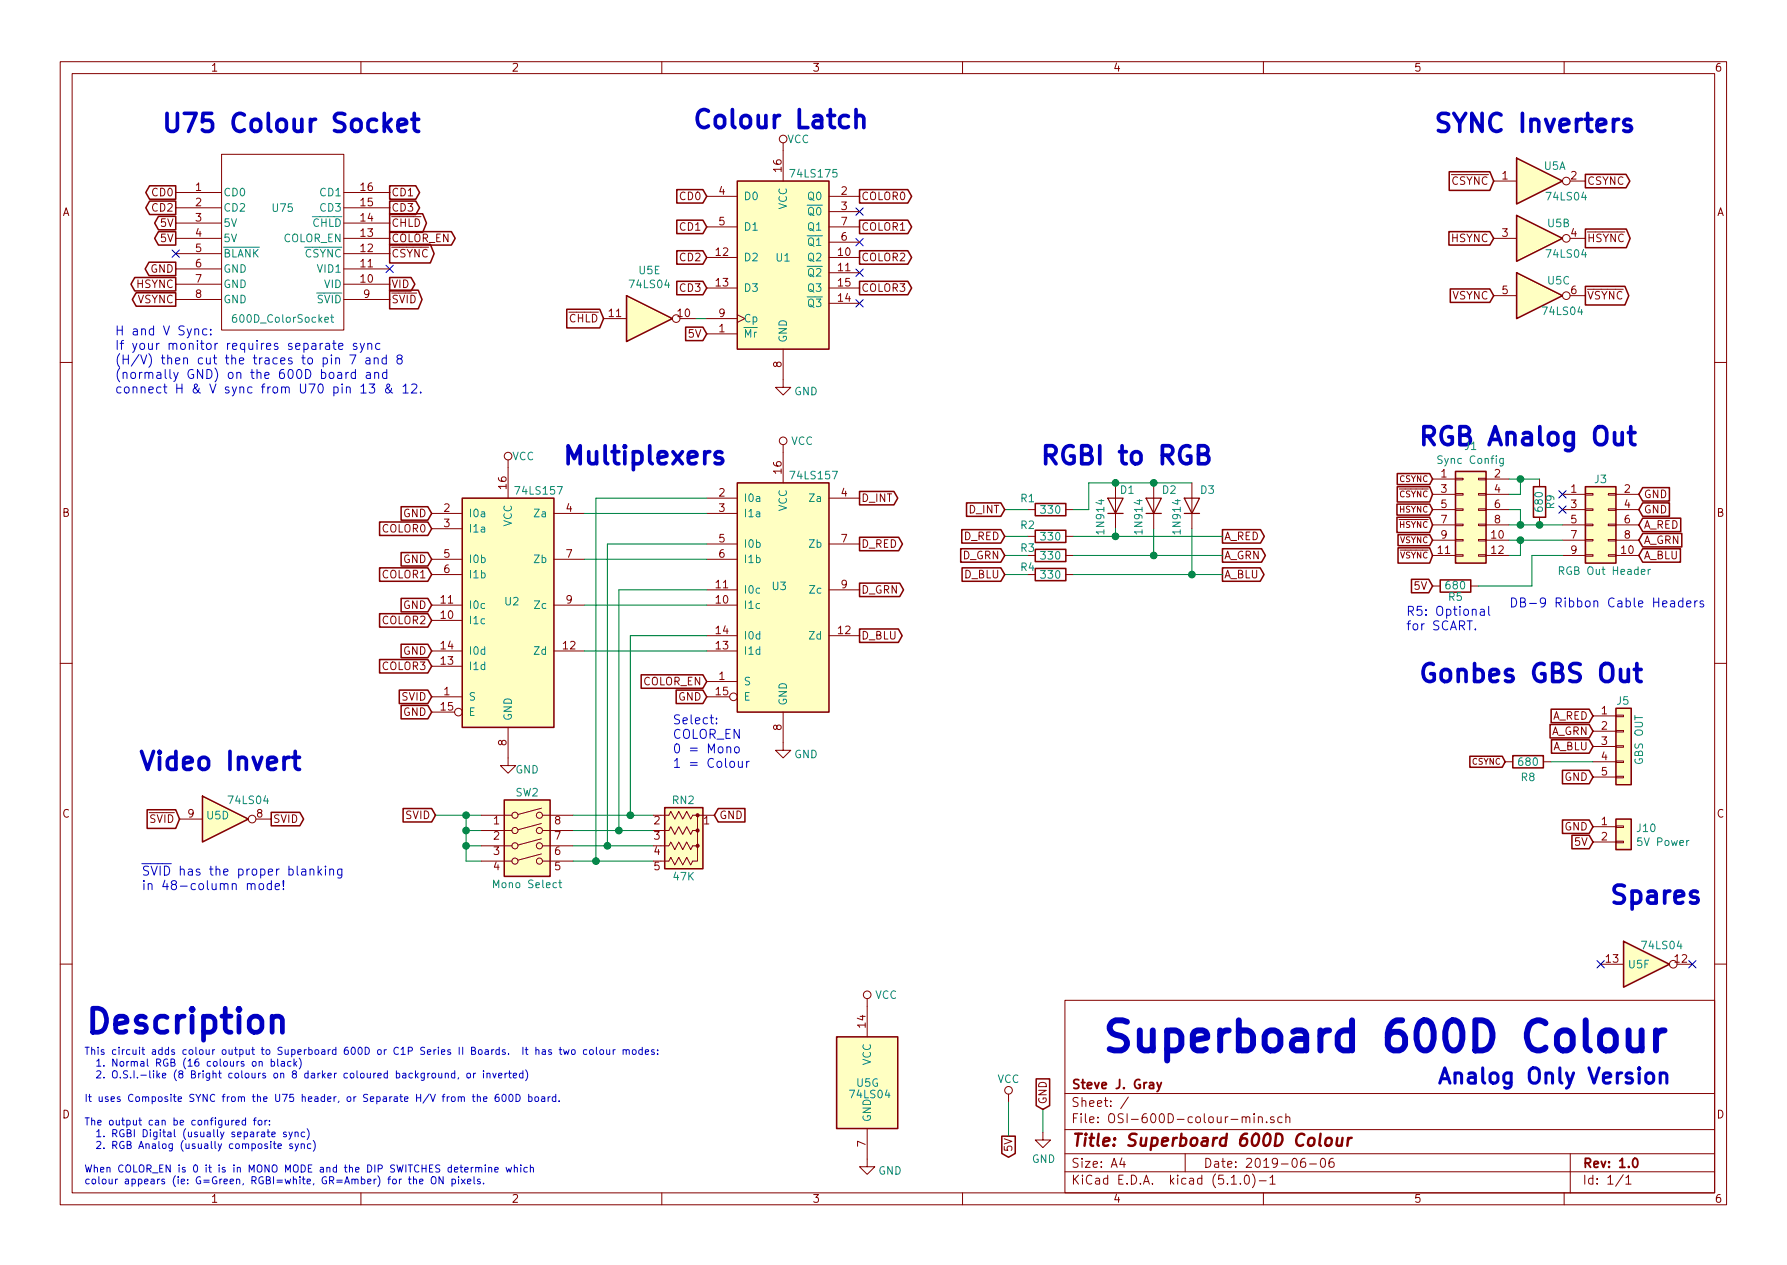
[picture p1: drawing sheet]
EESchema Schematic File Version 4
LIBS:OSI-600D-colour-min-cache
EELAYER 29 0
EELAYER END
$Descr A4 11693 8268
encoding utf-8
Sheet 1 1
Title "Superboard 600D Colour"
Date "2019-06-06"
Rev "1.0"
Comp "Steve J. Gray"
Comment1 ""
Comment2 ""
Comment3 ""
Comment4 ""
$EndDescr
$Comp
L 74xx:74LS157 U2
U 1 1
P 3325 3950
F 0 "U2" H 3350 3975 50  0000 C CNN
F 1 "74LS157" H 3525 4700 50  0000 C CNN
F 2 "Package_DIP:DIP-16_W7.62mm_LongPads" H 3325 3950 50  0001 C CNN
F 3 "http://www.ti.com/lit/gpn/sn74LS157" H 3325 3950 50  0001 C CNN
	1    3325 3950
	1    0    0    -1  
$EndComp
Text GLabel 2550 1250 2    50   Output ~ 0
CD1
Text GLabel 2550 1350 2    50   Output ~ 0
CD3
Text GLabel 1150 1250 0    50   Output ~ 0
CD0
Text GLabel 1150 1350 0    50   Output ~ 0
CD2
Text GLabel 2550 1450 2    50   Output ~ 0
~CHLD
Text GLabel 2550 1650 2    50   Output ~ 0
~CSYNC
Text GLabel 1150 1450 0    50   Output ~ 0
5V
Text GLabel 1150 1550 0    50   Output ~ 0
5V
Text GLabel 1150 1750 0    50   Output ~ 0
GND
Text GLabel 1150 1850 0    50   Output ~ 0
HSYNC
Text GLabel 1150 1950 0    50   Output ~ 0
VSYNC
$Comp
L Device:R R1
U 1 1
P 6875 3325
F 0 "R1" V 6800 3175 50  0000 C CNN
F 1 "330" V 6875 3325 50  0000 C CNN
F 2 "Resistor_THT:R_Axial_DIN0204_L3.6mm_D1.6mm_P7.62mm_Horizontal" V 6805 3325 50  0001 C CNN
F 3 "~" H 6875 3325 50  0001 C CNN
	1    6875 3325
	0    1    1    0   
$EndComp
$Comp
L Device:R R2
U 1 1
P 6875 3500
F 0 "R2" V 6800 3350 50  0000 C CNN
F 1 "330" V 6875 3500 50  0000 C CNN
F 2 "Resistor_THT:R_Axial_DIN0204_L3.6mm_D1.6mm_P7.62mm_Horizontal" V 6805 3500 50  0001 C CNN
F 3 "~" H 6875 3500 50  0001 C CNN
	1    6875 3500
	0    1    1    0   
$EndComp
$Comp
L Device:R R3
U 1 1
P 6875 3625
F 0 "R3" V 6825 3475 50  0000 C CNN
F 1 "330" V 6875 3625 50  0000 C CNN
F 2 "Resistor_THT:R_Axial_DIN0204_L3.6mm_D1.6mm_P7.62mm_Horizontal" V 6805 3625 50  0001 C CNN
F 3 "~" H 6875 3625 50  0001 C CNN
	1    6875 3625
	0    1    1    0   
$EndComp
$Comp
L Device:R R4
U 1 1
P 6875 3750
F 0 "R4" V 6825 3600 50  0000 C CNN
F 1 "330" V 6875 3750 50  0000 C CNN
F 2 "Resistor_THT:R_Axial_DIN0204_L3.6mm_D1.6mm_P7.62mm_Horizontal" V 6805 3750 50  0001 C CNN
F 3 "~" H 6875 3750 50  0001 C CNN
	1    6875 3750
	0    1    1    0   
$EndComp
$Comp
L Device:D D1
U 1 1
P 7300 3300
F 0 "D1" V 7400 3275 50  0000 R CNN
F 1 "1N914" H 7350 3400 50  0000 R CNN
F 2 "Diode_THT:D_DO-34_SOD68_P7.62mm_Horizontal" H 7300 3300 50  0001 C CNN
F 3 "~" H 7300 3300 50  0001 C CNN
	1    7300 3300
	0    -1   -1   0   
$EndComp
$Comp
L Device:D D2
U 1 1
P 7550 3300
F 0 "D2" V 7650 3250 50  0000 R CNN
F 1 "1N914" H 7600 3400 50  0000 R CNN
F 2 "Diode_THT:D_DO-34_SOD68_P7.62mm_Horizontal" H 7550 3300 50  0001 C CNN
F 3 "~" H 7550 3300 50  0001 C CNN
	1    7550 3300
	0    -1   -1   0   
$EndComp
$Comp
L Device:D D3
U 1 1
P 7800 3300
F 0 "D3" V 7900 3250 50  0000 R CNN
F 1 "1N914" H 7850 3400 50  0000 R CNN
F 2 "Diode_THT:D_DO-34_SOD68_P7.62mm_Horizontal" H 7800 3300 50  0001 C CNN
F 3 "~" H 7800 3300 50  0001 C CNN
	1    7800 3300
	0    -1   -1   0   
$EndComp
Wire Wire Line
	7025 3500 7300 3500
Wire Wire Line
	7025 3625 7550 3625
Wire Wire Line
	7025 3750 7800 3750
Text GLabel 8000 3500 2    50   Output ~ 0
A_RED
Text GLabel 8000 3625 2    50   Output ~ 0
A_GRN
Text GLabel 8000 3750 2    50   Output ~ 0
A_BLU
Wire Wire Line
	7025 3325 7125 3325
Wire Wire Line
	7125 3325 7125 3150
Wire Wire Line
	7125 3150 7300 3150
Wire Wire Line
	7300 3150 7550 3150
Connection ~ 7300 3150
Wire Wire Line
	7550 3150 7800 3150
Connection ~ 7550 3150
Wire Wire Line
	7300 3450 7300 3500
Connection ~ 7300 3500
Wire Wire Line
	7300 3500 8000 3500
Wire Wire Line
	7550 3450 7550 3625
Connection ~ 7550 3625
Wire Wire Line
	7550 3625 8000 3625
Wire Wire Line
	7800 3450 7800 3750
Connection ~ 7800 3750
Wire Wire Line
	7800 3750 8000 3750
NoConn ~ 2550 1750
Text Notes 7200 6900 0    197  ~ 39
Superboard 600D Colour
Text Notes 6800 3050 0    118  ~ 24
RGBI to RGB
Text Notes 1050 875  0    118  ~ 24
U75 Colour Socket
Text Notes 550  6775 0    157  ~ 31
Description
Text Notes 550  7750 0    47   ~ 0
This circuit adds colour output to Superboard 600D or C1P Series II Boards.  It has two colour modes:\n  1. Normal RGB (16 colours on black)\n  2. O.S.I.-like (8 Bright colours on 8 darker coloured background, or inverted)\n\nIt uses Composite SYNC from the U75 header, or Separate H/V from the 600D board.\n\nThe output can be configured for:\n  1. RGBI Digital (usually separate sync)\n  2. RGB Analog (usually composite sync)\n\nWhen COLOR_EN is 0 it is in MONO MODE and the DIP SWITCHES determine which\ncolour appears (ie: G=Green, RGBI=white, GR=Amber) for the ON pixels.
Text Notes 9275 2925 0    118  ~ 24
RGB Analog Out
Wire Wire Line
	9875 3425 9950 3425
Text GLabel 10725 3325 2    50   Input ~ 0
GND
Text GLabel 10725 3225 2    50   Input ~ 0
GND
Text GLabel 10725 3625 2    50   Input ~ 0
A_BLU
Text GLabel 10725 3525 2    50   Input ~ 0
A_GRN
Text GLabel 10725 3425 2    50   Input ~ 0
A_RED
$Comp
L OhioScientific:600D_ColorSocket U75
U 1 1
P 1850 1600
F 0 "U75" H 1850 1850 50  0000 C CNN
F 1 "600D_ColorSocket" H 1850 1125 50  0000 C CNN
F 2 "Package_DIP:DIP-16_W7.62mm_Socket_LongPads" H 1850 1600 50  0001 C CNN
F 3 "" H 1850 1600 50  0000 C CNN
	1    1850 1600
	1    0    0    -1  
$EndComp
Text GLabel 2550 1950 2    50   Output ~ 0
~SVID
Text GLabel 2550 1550 2    50   Output ~ 0
COLOR_EN
Text GLabel 4625 4450 0    50   Input ~ 0
COLOR_EN
Text Notes 9400 7100 0    100  ~ 20
Analog Only Version
Wire Wire Line
	6575 3750 6725 3750
Wire Wire Line
	6575 3625 6725 3625
Wire Wire Line
	6575 3500 6725 3500
Wire Wire Line
	6575 3325 6725 3325
$Comp
L 74xx:74LS157 U3
U 1 1
P 5125 3850
F 0 "U3" H 5100 3875 50  0000 C CNN
F 1 "74LS157" H 5325 4600 50  0000 C CNN
F 2 "Package_DIP:DIP-16_W7.62mm_LongPads" H 5125 3850 50  0001 C CNN
F 3 "http://www.ti.com/lit/gpn/sn74LS157" H 5125 3850 50  0001 C CNN
	1    5125 3850
	1    0    0    -1  
$EndComp
Text Notes 4400 5025 0    59   ~ 0
Select:\nCOLOR_EN\n0 = Mono\n1 = Colour
Wire Wire Line
	3825 3350 4625 3350
Wire Wire Line
	3825 3650 4625 3650
Wire Wire Line
	3825 3950 4625 3950
Wire Wire Line
	3825 4250 4625 4250
Text GLabel 4625 4550 0    50   Input ~ 0
GND
Text Notes 3675 3050 0    118  ~ 24
Multiplexers
Text Notes 9375 875  0    118  ~ 24
SYNC Inverters
Text GLabel 2825 4650 0    50   Input ~ 0
GND
Text GLabel 2825 3750 0    50   Input ~ 0
COLOR1
Text GLabel 2825 4050 0    50   Input ~ 0
COLOR2
Text GLabel 2825 4350 0    50   Input ~ 0
COLOR3
Text Notes 750  2575 0    59   ~ 0
H and V Sync:\nIf your monitor requires separate sync\n(H/V) then cut the traces to pin 7 and 8\n(normally GND) on the 600D board and\nconnect H & V sync from U70 pin 13 & 12.
Text GLabel 9775 1925 0    50   Input ~ 0
VSYNC
Text GLabel 10375 1550 2    50   Output ~ 0
~HSYNC
Text GLabel 10375 1925 2    50   Output ~ 0
~VSYNC
NoConn ~ 1150 1650
Text Notes 9875 3975 0    59   ~ 0
DB-9 Ribbon Cable Headers
Wire Wire Line
	9875 3525 9950 3525
Wire Wire Line
	9875 3625 9950 3625
Wire Wire Line
	9950 3625 9950 3525
Text GLabel 9775 1550 0    50   Input ~ 0
HSYNC
Text GLabel 9775 1175 0    50   Input ~ 0
~CSYNC
Text GLabel 10375 1175 2    50   Output ~ 0
CSYNC
Text GLabel 9375 3325 0    39   Input ~ 0
HSYNC
Text GLabel 9375 3425 0    39   Input ~ 0
~HSYNC
Text GLabel 9375 3525 0    39   Input ~ 0
VSYNC
Text GLabel 9375 3625 0    39   Input ~ 0
~VSYNC
$Comp
L power:VCC #PWR0103
U 1 1
P 5125 2950
F 0 "#PWR0103" H 5125 2800 50  0001 C CNN
F 1 "VCC" H 5250 3025 50  0000 C CNN
F 2 "" H 5125 2950 50  0001 C CNN
F 3 "" H 5125 2950 50  0001 C CNN
	1    5125 2950
	1    0    0    -1  
$EndComp
$Comp
L power:VCC #PWR0104
U 1 1
P 3325 3050
F 0 "#PWR0104" H 3325 2900 50  0001 C CNN
F 1 "VCC" H 3425 3125 50  0000 C CNN
F 2 "" H 3325 3050 50  0001 C CNN
F 3 "" H 3325 3050 50  0001 C CNN
	1    3325 3050
	1    0    0    -1  
$EndComp
$Comp
L power:GND #PWR0105
U 1 1
P 3325 4950
F 0 "#PWR0105" H 3325 4700 50  0001 C CNN
F 1 "GND" H 3450 4875 50  0000 C CNN
F 2 "" H 3325 4950 50  0001 C CNN
F 3 "" H 3325 4950 50  0001 C CNN
	1    3325 4950
	1    0    0    -1  
$EndComp
$Comp
L power:GND #PWR0106
U 1 1
P 5125 4850
F 0 "#PWR0106" H 5125 4600 50  0001 C CNN
F 1 "GND" H 5275 4775 50  0000 C CNN
F 2 "" H 5125 4850 50  0001 C CNN
F 3 "" H 5125 4850 50  0001 C CNN
	1    5125 4850
	1    0    0    -1  
$EndComp
$Comp
L 74xx:74LS04 U5
U 1 1
P 10075 1175
F 0 "U5" H 10175 1275 50  0000 C CNN
F 1 "74LS04" H 10250 1075 50  0000 C CNN
F 2 "Package_DIP:DIP-14_W7.62mm_LongPads" H 10075 1175 50  0001 C CNN
F 3 "http://www.ti.com/lit/gpn/sn74LS04" H 10075 1175 50  0001 C CNN
	1    10075 1175
	1    0    0    -1  
$EndComp
$Comp
L 74xx:74LS04 U5
U 2 1
P 10075 1550
F 0 "U5" H 10200 1650 50  0000 C CNN
F 1 "74LS04" H 10250 1450 50  0000 C CNN
F 2 "Package_DIP:DIP-14_W7.62mm_LongPads" H 10075 1550 50  0001 C CNN
F 3 "http://www.ti.com/lit/gpn/sn74LS04" H 10075 1550 50  0001 C CNN
	2    10075 1550
	1    0    0    -1  
$EndComp
$Comp
L 74xx:74LS04 U5
U 3 1
P 10075 1925
F 0 "U5" H 10200 2025 50  0000 C CNN
F 1 "74LS04" H 10225 1825 50  0000 C CNN
F 2 "Package_DIP:DIP-14_W7.62mm_LongPads" H 10075 1925 50  0001 C CNN
F 3 "http://www.ti.com/lit/gpn/sn74LS04" H 10075 1925 50  0001 C CNN
	3    10075 1925
	1    0    0    -1  
$EndComp
$Comp
L 74xx:74LS04 U5
U 6 1
P 10775 6300
F 0 "U5" H 10725 6300 50  0000 C CNN
F 1 "74LS04" H 10875 6425 50  0000 C CNN
F 2 "Package_DIP:DIP-14_W7.62mm_LongPads" H 10775 6300 50  0001 C CNN
F 3 "http://www.ti.com/lit/gpn/sn74LS04" H 10775 6300 50  0001 C CNN
	6    10775 6300
	1    0    0    -1  
$EndComp
$Comp
L 74xx:74LS04 U5
U 7 1
P 5675 7075
F 0 "U5" H 5600 7075 50  0000 L CNN
F 1 "74LS04" H 5550 7000 50  0000 L CNN
F 2 "Package_DIP:DIP-14_W7.62mm_LongPads" H 5675 7075 50  0001 C CNN
F 3 "http://www.ti.com/lit/gpn/sn74LS04" H 5675 7075 50  0001 C CNN
	7    5675 7075
	1    0    0    -1  
$EndComp
$Comp
L power:VCC #PWR0107
U 1 1
P 5675 6575
F 0 "#PWR0107" H 5675 6425 50  0001 C CNN
F 1 "VCC" H 5800 6650 50  0000 C CNN
F 2 "" H 5675 6575 50  0001 C CNN
F 3 "" H 5675 6575 50  0001 C CNN
	1    5675 6575
	1    0    0    -1  
$EndComp
$Comp
L power:GND #PWR0108
U 1 1
P 5675 7575
F 0 "#PWR0108" H 5675 7325 50  0001 C CNN
F 1 "GND" H 5825 7500 50  0000 C CNN
F 2 "" H 5675 7575 50  0001 C CNN
F 3 "" H 5675 7575 50  0001 C CNN
	1    5675 7575
	1    0    0    -1  
$EndComp
Text GLabel 2825 4550 0    50   Input ~ 0
SVID
Text Notes 10525 5925 0    118  ~ 24
Spares
Text GLabel 2550 1850 2    50   Output ~ 0
VID
$Comp
L power:GND #PWR0111
U 1 1
P 6825 7400
F 0 "#PWR0111" H 6825 7150 50  0001 C CNN
F 1 "GND" H 6830 7227 50  0000 C CNN
F 2 "" H 6825 7400 50  0001 C CNN
F 3 "" H 6825 7400 50  0001 C CNN
	1    6825 7400
	1    0    0    -1  
$EndComp
Wire Wire Line
	6825 7400 6825 7250
Text GLabel 6825 7250 1    50   Input ~ 0
GND
$Comp
L power:VCC #PWR0112
U 1 1
P 6600 7200
F 0 "#PWR0112" H 6600 7050 50  0001 C CNN
F 1 "VCC" H 6600 7350 50  0000 C CNN
F 2 "" H 6600 7200 50  0001 C CNN
F 3 "" H 6600 7200 50  0001 C CNN
	1    6600 7200
	1    0    0    -1  
$EndComp
Text GLabel 6600 7425 3    50   Output ~ 0
5V
Wire Wire Line
	6600 7425 6600 7200
NoConn ~ 11075 6300
NoConn ~ 10475 6300
$Comp
L Connector_Generic:Conn_02x05_Odd_Even J3
U 1 1
P 10525 3425
F 0 "J3" H 10575 3725 50  0000 C CNN
F 1 "RGB Out Header" H 10600 3125 50  0000 C CNN
F 2 "Connector_PinHeader_2.54mm:PinHeader_2x05_P2.54mm_Vertical" H 10525 3425 50  0001 C CNN
F 3 "~" H 10525 3425 50  0001 C CNN
	1    10525 3425
	-1   0    0    -1  
$EndComp
Wire Wire Line
	9950 3525 10225 3525
Text GLabel 5625 3550 2    50   Output ~ 0
D_RED
Text GLabel 5625 3850 2    50   Output ~ 0
D_GRN
Text GLabel 5625 4150 2    50   Output ~ 0
D_BLU
Text GLabel 5625 3250 2    50   Output ~ 0
D_INT
Text GLabel 6575 3325 0    50   Input ~ 0
D_INT
Text GLabel 6575 3500 0    50   Input ~ 0
D_RED
Text GLabel 6575 3625 0    50   Input ~ 0
D_GRN
Text GLabel 6575 3750 0    50   Input ~ 0
D_BLU
$Comp
L Connector_Generic:Conn_01x05 J5
U 1 1
P 10625 4875
F 0 "J5" H 10575 5175 50  0000 L CNN
F 1 "GBS OUT" V 10725 4750 50  0000 L CNN
F 2 "Connector_PinHeader_2.54mm:PinHeader_1x05_P2.54mm_Vertical" H 10625 4875 50  0001 C CNN
F 3 "~" H 10625 4875 50  0001 C CNN
	1    10625 4875
	1    0    0    -1  
$EndComp
Text GLabel 10425 4875 0    50   Input ~ 0
A_BLU
Text GLabel 10425 4775 0    50   Input ~ 0
A_GRN
Text GLabel 10425 4675 0    50   Input ~ 0
A_RED
Text GLabel 10425 5075 0    50   Input ~ 0
GND
Wire Wire Line
	10150 4975 10425 4975
$Comp
L Device:R R9
U 1 1
P 10075 3275
F 0 "R9" V 10000 3275 50  0000 C CNN
F 1 "680" V 10075 3275 50  0000 C CNN
F 2 "Resistor_THT:R_Axial_DIN0204_L3.6mm_D1.6mm_P7.62mm_Horizontal" V 10005 3275 50  0001 C CNN
F 3 "~" H 10075 3275 50  0001 C CNN
	1    10075 3275
	-1   0    0    1   
$EndComp
Connection ~ 9950 3425
NoConn ~ 10225 3225
NoConn ~ 10225 3325
Wire Wire Line
	9875 3225 9950 3225
Wire Wire Line
	9875 3325 9950 3325
Wire Wire Line
	9950 3325 9950 3425
Connection ~ 9950 3525
Text GLabel 9850 4975 0    39   Input ~ 0
CSYNC
$Comp
L Device:R R8
U 1 1
P 10000 4975
F 0 "R8" V 10100 4975 50  0000 C CNN
F 1 "680" V 10000 4975 50  0000 C CNN
F 2 "Resistor_THT:R_Axial_DIN0204_L3.6mm_D1.6mm_P7.62mm_Horizontal" V 9930 4975 50  0001 C CNN
F 3 "~" H 10000 4975 50  0001 C CNN
	1    10000 4975
	0    1    1    0   
$EndComp
Wire Wire Line
	9950 3425 10075 3425
Connection ~ 10075 3425
Wire Wire Line
	10075 3425 10225 3425
Wire Wire Line
	9950 3225 9950 3125
Wire Wire Line
	9950 3125 10075 3125
Text Notes 925  5825 0    59   ~ 0
~SVID~ has the proper blanking\nin 48-column mode!
Text GLabel 1775 5350 2    50   Output ~ 0
SVID
Text GLabel 1175 5350 0    50   Input ~ 0
~SVID
$Comp
L 74xx:74LS04 U5
U 4 1
P 1475 5350
F 0 "U5" H 1425 5375 50  0000 C CNN
F 1 "74LS04" H 1625 5475 50  0000 C CNN
F 2 "Package_DIP:DIP-14_W7.62mm_LongPads" H 1475 5350 50  0001 C CNN
F 3 "http://www.ti.com/lit/gpn/sn74LS04" H 1475 5350 50  0001 C CNN
	4    1475 5350
	1    0    0    -1  
$EndComp
Wire Wire Line
	4625 2075 4550 2075
$Comp
L 74xx:74LS04 U5
U 5 1
P 4250 2075
F 0 "U5" H 4250 2392 50  0000 C CNN
F 1 "74LS04" H 4250 2301 50  0000 C CNN
F 2 "Package_DIP:DIP-14_W7.62mm_LongPads" H 4250 2075 50  0001 C CNN
F 3 "http://www.ti.com/lit/gpn/sn74LS04" H 4250 2075 50  0001 C CNN
	5    4250 2075
	1    0    0    -1  
$EndComp
$Comp
L power:GND #PWR0102
U 1 1
P 5125 2475
F 0 "#PWR0102" H 5125 2225 50  0001 C CNN
F 1 "GND" H 5275 2400 50  0000 C CNN
F 2 "" H 5125 2475 50  0001 C CNN
F 3 "" H 5125 2475 50  0001 C CNN
	1    5125 2475
	1    0    0    -1  
$EndComp
$Comp
L power:VCC #PWR0101
U 1 1
P 5125 975
F 0 "#PWR0101" H 5125 825 50  0001 C CNN
F 1 "VCC" H 5225 1050 50  0000 C CNN
F 2 "" H 5125 975 50  0001 C CNN
F 3 "" H 5125 975 50  0001 C CNN
	1    5125 975 
	1    0    0    -1  
$EndComp
Text Notes 4525 850  0    118  ~ 24
Colour Latch
Text GLabel 3950 2075 0    50   Input ~ 0
~CHLD
NoConn ~ 5625 1975
NoConn ~ 5625 1775
NoConn ~ 5625 1575
NoConn ~ 5625 1375
Text GLabel 5625 1875 2    50   Output ~ 0
COLOR3
Text GLabel 5625 1675 2    50   Output ~ 0
COLOR2
Text GLabel 5625 1475 2    50   Output ~ 0
COLOR1
Text GLabel 5625 1275 2    50   Output ~ 0
COLOR0
Text GLabel 4625 2175 0    50   Input ~ 0
5V
Text GLabel 4625 1875 0    50   Input ~ 0
CD3
Text GLabel 4625 1675 0    50   Input ~ 0
CD2
Text GLabel 4625 1475 0    50   Input ~ 0
CD1
Text GLabel 4625 1275 0    50   Input ~ 0
CD0
$Comp
L 74xx:74LS175 U1
U 1 1
P 5125 1675
F 0 "U1" H 5125 1675 50  0000 C CNN
F 1 "74LS175" H 5325 2225 50  0000 C CNN
F 2 "Package_DIP:DIP-16_W7.62mm_LongPads" H 5125 1675 50  0001 C CNN
F 3 "http://www.ti.com/lit/gpn/sn74LS175" H 5125 1675 50  0001 C CNN
	1    5125 1675
	1    0    0    -1  
$EndComp
Text GLabel 2825 4250 0    50   Input ~ 0
GND
Text GLabel 2825 3950 0    50   Input ~ 0
GND
Text GLabel 2825 3650 0    50   Input ~ 0
GND
Text GLabel 2825 3450 0    50   Input ~ 0
COLOR0
Text GLabel 2825 3350 0    50   Input ~ 0
GND
Text GLabel 9375 3125 0    39   Input ~ 0
CSYNC
Text Notes 9275 4475 0    118  ~ 24
Gonbes GBS Out
Wire Wire Line
	4625 3250 3900 3250
Wire Wire Line
	4625 3550 3975 3550
Wire Wire Line
	4625 3850 4050 3850
Wire Wire Line
	4625 4150 4125 4150
Wire Wire Line
	3050 5325 2850 5325
Wire Wire Line
	3150 5525 3050 5525
Wire Wire Line
	3050 5525 3050 5425
Wire Wire Line
	3050 5425 3050 5325
Connection ~ 3050 5425
Wire Wire Line
	3150 5425 3050 5425
Connection ~ 3050 5325
Wire Wire Line
	3050 5325 3150 5325
Connection ~ 3050 5525
Wire Wire Line
	3050 5625 3050 5525
Wire Wire Line
	3150 5625 3050 5625
Wire Wire Line
	3750 5525 3975 5525
Wire Wire Line
	3750 5425 4050 5425
Wire Wire Line
	3750 5325 4125 5325
Wire Wire Line
	3900 5625 4275 5625
Wire Wire Line
	3750 5625 3900 5625
Connection ~ 3900 5625
Wire Wire Line
	3900 3250 3900 5625
Wire Wire Line
	3975 3550 3975 5525
Connection ~ 3975 5525
Wire Wire Line
	3975 5525 4275 5525
Wire Wire Line
	4050 3850 4050 5425
Wire Wire Line
	4125 4150 4125 5325
$Comp
L Switch:SW_DIP_x04 SW2
U 1 1
P 3450 5525
F 0 "SW2" H 3450 5875 50  0000 C CNN
F 1 "Mono Select" H 3450 5275 50  0000 C CNN
F 2 "Button_Switch_THT:SW_DIP_SPSTx04_Slide_6.7x11.72mm_W7.62mm_P2.54mm_LowProfile" H 3450 5525 50  0001 C CNN
F 3 "~" H 3450 5525 50  0001 C CNN
	1    3450 5525
	1    0    0    -1  
$EndComp
Connection ~ 4050 5425
Wire Wire Line
	4050 5425 4275 5425
Connection ~ 4125 5325
Wire Wire Line
	4125 5325 4275 5325
Text GLabel 4675 5325 2    50   Input ~ 0
GND
$Comp
L Device:R_Network04_US RN2
U 1 1
P 4475 5525
F 0 "RN2" V 4175 5600 50  0000 R CNN
F 1 "47K" V 4675 5600 50  0000 R CNN
F 2 "Resistor_THT:R_Array_SIP5" V 4750 5525 50  0001 C CNN
F 3 "http://www.vishay.com/docs/31509/csc.pdf" H 4475 5525 50  0001 C CNN
	1    4475 5525
	0    1    1    0   
$EndComp
Text GLabel 2850 5325 0    50   Input ~ 0
SVID
$Comp
L Connector_Generic:Conn_02x06_Odd_Even J1
U 1 1
P 9575 3325
F 0 "J1" H 9625 3742 50  0000 C CNN
F 1 "Sync Config" H 9625 3651 50  0000 C CNN
F 2 "Connector_PinHeader_2.54mm:PinHeader_2x06_P2.54mm_Vertical" H 9575 3325 50  0001 C CNN
F 3 "~" H 9575 3325 50  0001 C CNN
	1    9575 3325
	1    0    0    -1  
$EndComp
Text GLabel 9375 3225 0    39   Input ~ 0
~CSYNC
$Comp
L Connector_Generic:Conn_01x02 J10
U 1 1
P 10625 5400
F 0 "J10" H 10705 5392 50  0000 L CNN
F 1 "5V Power" H 10705 5301 50  0000 L CNN
F 2 "Connector_PinHeader_2.54mm:PinHeader_1x02_P2.54mm_Vertical" H 10625 5400 50  0001 C CNN
F 3 "~" H 10625 5400 50  0001 C CNN
	1    10625 5400
	1    0    0    -1  
$EndComp
Text GLabel 10425 5400 0    50   Input ~ 0
GND
Text GLabel 10425 5500 0    50   Input ~ 0
5V
Wire Wire Line
	9875 3125 9950 3125
Connection ~ 9950 3125
Text Notes 900  5050 0    118  ~ 24
Video Invert
$Comp
L Device:R R5
U 1 1
P 9525 3825
F 0 "R5" V 9450 3825 50  0000 C CNN
F 1 "680" V 9525 3825 50  0000 C CNN
F 2 "Resistor_THT:R_Axial_DIN0204_L3.6mm_D1.6mm_P7.62mm_Horizontal" V 9455 3825 50  0001 C CNN
F 3 "~" H 9525 3825 50  0001 C CNN
	1    9525 3825
	0    -1   -1   0   
$EndComp
Wire Wire Line
	9675 3825 10025 3825
Wire Wire Line
	10025 3825 10025 3625
Wire Wire Line
	10025 3625 10225 3625
Text GLabel 9375 3825 0    50   Input ~ 0
5V
Text Notes 9200 4125 0    59   ~ 0
R5: Optional\nfor SCART.
$EndSCHEMATC
